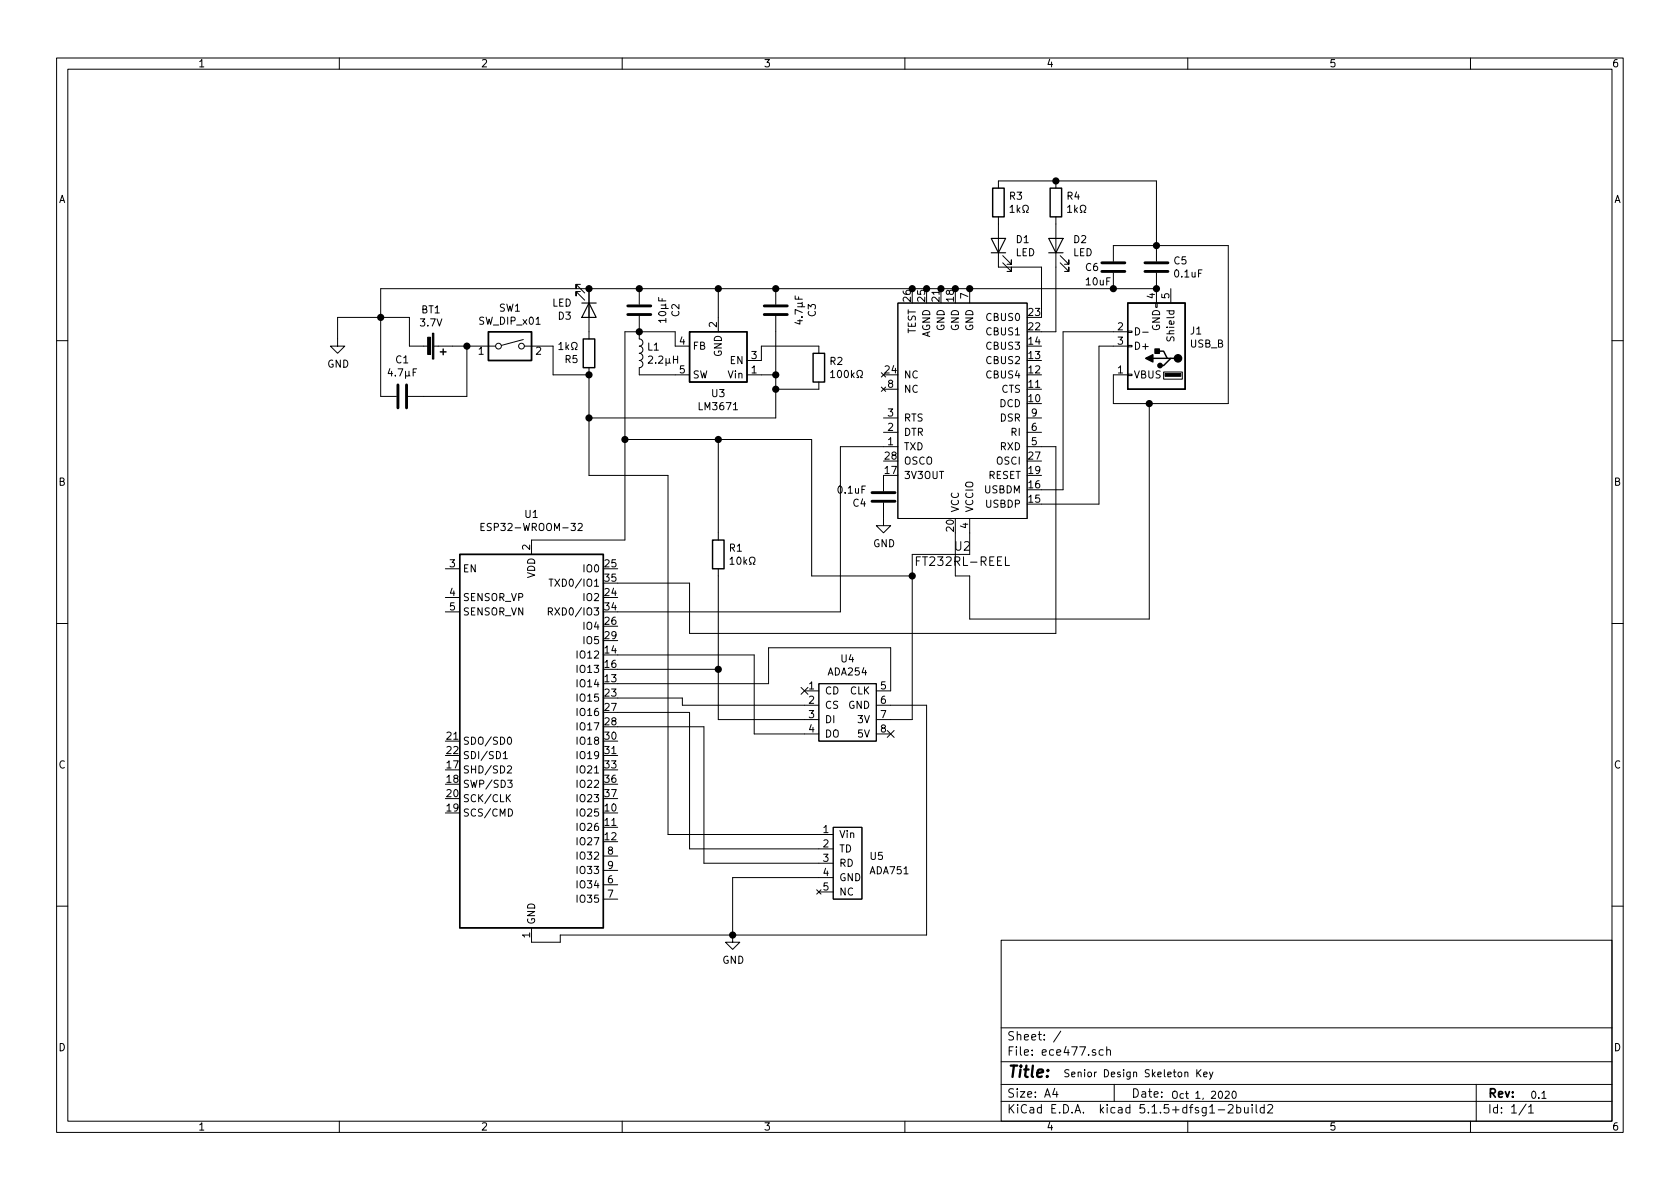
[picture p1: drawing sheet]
EESchema Schematic File Version 4
EELAYER 30 0
EELAYER END
$Descr A4 11693 8268
encoding utf-8
Sheet 1 1
Title ""
Date ""
Rev ""
Comp ""
Comment1 ""
Comment2 ""
Comment3 ""
Comment4 ""
$EndDescr
Text Notes 7400 7500 0    50   ~ 0
Senior Design Skeleton Key
Text Notes 8150 7650 0    50   ~ 0
Oct 1, 2020
Text Notes 10650 7650 0    50   ~ 0
0.1
Wire Wire Line
	5650 3050 5650 4000
Wire Wire Line
	5650 4000 6350 4000
Connection ~ 3250 2400
Wire Wire Line
	3150 2400 3250 2400
Wire Wire Line
	3250 2750 3250 2400
$Comp
L Switch:SW_DIP_x01 SW1
U 1 1
P 3550 2400
F 0 "SW1" H 3550 2667 50  0000 C CNN
F 1 "SW_DIP_x01" H 3550 2576 50  0000 C CNN
F 2 "Button_Switch_SMD:SW_DIP_SPSTx01_Slide_6.7x4.1mm_W6.73mm_P2.54mm_LowProfile_JPin" H 3550 2400 50  0001 C CNN
F 3 "~" H 3550 2400 50  0001 C CNN
	1    3550 2400
	1    0    0    -1  
$EndComp
Wire Wire Line
	2650 2200 2350 2200
Connection ~ 2650 2200
Wire Wire Line
	2650 2750 2650 2200
Wire Wire Line
	2950 2750 3250 2750
$Comp
L Device:C C1
U 1 1
P 2800 2750
F 0 "C1" V 3052 2750 50  0000 C CNN
F 1 "4.7µF" V 2961 2750 50  0000 C CNN
F 2 "Capacitor_SMD:C_0805_2012Metric" H 2838 2600 50  0001 C CNN
F 3 "~" H 2800 2750 50  0001 C CNN
	1    2800 2750
	0    -1   -1   0   
$EndComp
$Comp
L power:GND #PWR0102
U 1 1
P 2350 2350
F 0 "#PWR0102" H 2350 2100 50  0001 C CNN
F 1 "GND" H 2355 2177 50  0000 C CNN
F 2 "" H 2350 2350 50  0001 C CNN
F 3 "" H 2350 2350 50  0001 C CNN
	1    2350 2350
	1    0    0    -1  
$EndComp
Wire Wire Line
	2850 2200 2850 2400
Wire Wire Line
	2350 2200 2350 2350
Wire Wire Line
	2850 2200 2650 2200
$Comp
L Device:Battery_Cell BT1
U 1 1
P 2950 2400
F 0 "BT1" V 2695 2450 50  0000 C CNN
F 1 "3.7V" V 2786 2450 50  0000 C CNN
F 2 "Connector_PinHeader_2.00mm:PinHeader_1x02_P2.00mm_Vertical" V 2950 2460 50  0001 C CNN
F 3 "~" V 2950 2460 50  0001 C CNN
	1    2950 2400
	0    1    1    0   
$EndComp
Wire Wire Line
	2650 2000 2650 2200
$Comp
L Device:ADA751 U5
U 1 1
P 5900 6250
F 0 "U5" H 6050 6550 50  0000 L CNN
F 1 "ADA751" H 6050 6450 50  0000 L CNN
F 2 "Connector_PinHeader_2.00mm:PinHeader_1x05_P2.00mm_Vertical" H 5900 6250 50  0001 C CNN
F 3 "" H 5900 6250 50  0001 C CNN
	1    5900 6250
	1    0    0    -1  
$EndComp
NoConn ~ 6200 5100
NoConn ~ 5600 4800
$Comp
L Device:ADA254 U4
U 1 1
P 5900 5250
F 0 "U4" H 5900 5925 50  0000 C CNN
F 1 "ADA254" H 5900 5834 50  0000 C CNN
F 2 "Connector_PinSocket_2.00mm:PinSocket_1x08_P2.00mm_Vertical" H 5900 5250 50  0001 C CNN
F 3 "" H 5900 5250 50  0001 C CNN
	1    5900 5250
	1    0    0    -1  
$EndComp
$Comp
L RF_Module:ESP32-WROOM-32 U1
U 1 1
P 3700 5150
F 0 "U1" H 3700 6731 50  0000 C CNN
F 1 "ESP32-WROOM-32" H 3700 6640 50  0000 C CNN
F 2 "digikey-footprints:ESP32-WROOM-32D" H 3700 3650 50  0001 C CNN
F 3 "https://www.espressif.com/sites/default/files/documentation/esp32-wroom-32_datasheet_en.pdf" H 3400 5200 50  0001 C CNN
	1    3700 5150
	1    0    0    -1  
$EndComp
Wire Wire Line
	5600 4900 4750 4900
Wire Wire Line
	4750 4900 4750 4850
Wire Wire Line
	4750 4850 4300 4850
Wire Wire Line
	5600 5000 5000 5000
Wire Wire Line
	5000 5000 5000 4650
Wire Wire Line
	5000 4650 4300 4650
$Comp
L Device:R R1
U 1 1
P 5000 3850
F 0 "R1" H 5070 3896 50  0000 L CNN
F 1 "10kΩ" H 5070 3805 50  0000 L CNN
F 2 "Resistor_SMD:R_0805_2012Metric" V 4930 3850 50  0001 C CNN
F 3 "~" H 5000 3850 50  0001 C CNN
	1    5000 3850
	1    0    0    -1  
$EndComp
Wire Wire Line
	5000 3700 5000 3050
Connection ~ 5000 3050
Wire Wire Line
	5000 3050 5650 3050
Wire Wire Line
	5000 4000 5000 4650
Connection ~ 5000 4650
Wire Wire Line
	5600 5100 5250 5100
Wire Wire Line
	5250 5100 5250 4550
Wire Wire Line
	5250 4550 4300 4550
Wire Wire Line
	6200 4800 6200 4500
Wire Wire Line
	6200 4500 5350 4500
Wire Wire Line
	5350 4500 5350 4750
Wire Wire Line
	5350 4750 4300 4750
Wire Wire Line
	6350 4000 6350 5000
Wire Wire Line
	6350 5000 6200 5000
$Comp
L power:GND #PWR0101
U 1 1
P 5100 6500
F 0 "#PWR0101" H 5100 6250 50  0001 C CNN
F 1 "GND" H 5105 6327 50  0000 C CNN
F 2 "" H 5100 6500 50  0001 C CNN
F 3 "" H 5100 6500 50  0001 C CNN
	1    5100 6500
	1    0    0    -1  
$EndComp
Wire Wire Line
	6200 4900 6450 4900
Wire Wire Line
	6450 4900 6450 6500
Wire Wire Line
	6450 6500 5100 6500
Wire Wire Line
	3700 3750 4350 3750
Wire Wire Line
	5700 5800 4650 5800
Wire Wire Line
	4650 5800 4650 3300
Wire Wire Line
	4650 3300 4100 3300
Wire Wire Line
	4100 3300 4100 2900
Wire Wire Line
	5700 5900 4800 5900
Wire Wire Line
	4800 5900 4800 4950
Wire Wire Line
	4800 4950 4300 4950
Wire Wire Line
	5700 6000 4900 6000
Wire Wire Line
	4900 6000 4900 5050
Wire Wire Line
	4900 5050 4300 5050
Wire Wire Line
	5700 6100 5100 6100
Wire Wire Line
	5100 6100 5100 6500
Connection ~ 5100 6500
Wire Wire Line
	4300 4250 5850 4250
Wire Wire Line
	4350 3050 5000 3050
$Comp
L Device:C C2
U 1 1
P 4450 2150
F 0 "C2" V 4702 2150 50  0000 C CNN
F 1 "10µF" V 4611 2150 50  0000 C CNN
F 2 "Capacitor_SMD:C_0805_2012Metric" H 4488 2000 50  0001 C CNN
F 3 "~" H 4450 2150 50  0001 C CNN
	1    4450 2150
	1    0    0    -1  
$EndComp
Wire Wire Line
	4350 3750 4350 3050
Connection ~ 4450 2300
Wire Wire Line
	4450 2300 4350 2300
Wire Wire Line
	4700 2300 4700 2400
Wire Wire Line
	4450 2300 4700 2300
Wire Wire Line
	4450 2600 4700 2600
$Comp
L Device:L L1
U 1 1
P 4450 2450
F 0 "L1" H 4502 2496 50  0000 L CNN
F 1 "2.2µH" H 4502 2405 50  0000 L CNN
F 2 "Inductor_SMD:L_0805_2012Metric" H 4450 2450 50  0001 C CNN
F 3 "~" H 4450 2450 50  0001 C CNN
	1    4450 2450
	1    0    0    -1  
$EndComp
$Comp
L Regulator_Switching:LM3670MF U3
U 1 1
P 5000 2500
F 0 "U3" H 5000 2733 50  0000 C CNN
F 1 "LM3671" H 5000 2824 50  0000 C CNN
F 2 "Package_TO_SOT_SMD:TSOT-23-5" H 5050 2250 50  0001 L CNN
F 3 "http://www.ti.com/lit/ds/symlink/lm3670.pdf" H 4750 2150 50  0001 C CNN
	1    5000 2500
	-1   0    0    1   
$EndComp
Connection ~ 4450 2000
Wire Wire Line
	4450 2000 5000 2000
Wire Wire Line
	4350 2300 4350 3050
Connection ~ 4350 3050
Wire Wire Line
	5000 2200 5000 2000
Connection ~ 5000 2000
Wire Wire Line
	4100 2900 5400 2900
Wire Wire Line
	5400 2600 5300 2600
$Comp
L Device:C C3
U 1 1
P 5400 2150
F 0 "C3" V 5652 2150 50  0000 C CNN
F 1 "4.7µF" V 5561 2150 50  0000 C CNN
F 2 "Capacitor_SMD:C_0805_2012Metric" H 5438 2000 50  0001 C CNN
F 3 "~" H 5400 2150 50  0001 C CNN
	1    5400 2150
	1    0    0    -1  
$EndComp
$Comp
L Connector:USB_A J1
U 1 1
P 8050 2400
F 0 "J1" H 7820 2297 50  0000 R CNN
F 1 "USB_B" H 7820 2388 50  0000 R CNN
F 2 "Connector_USB:USB_Micro-B_Molex_47346-0001" H 8200 2350 50  0001 C CNN
F 3 " ~" H 8200 2350 50  0001 C CNN
	1    8050 2400
	-1   0    0    1   
$EndComp
Connection ~ 8050 2000
Wire Wire Line
	8050 1700 8550 1700
Wire Wire Line
	8550 1700 8550 2800
Wire Wire Line
	7750 2800 7750 2600
Wire Wire Line
	6750 4000 6750 4300
Wire Wire Line
	5000 2000 5400 2000
Connection ~ 5400 2000
Wire Wire Line
	7350 3100 7250 3100
Wire Wire Line
	5850 3100 5850 4250
Wire Wire Line
	5100 6500 3900 6500
Wire Wire Line
	3900 6500 3900 6550
Wire Wire Line
	3900 6550 3700 6550
$Comp
L Device:R R2
U 1 1
P 5700 2550
F 0 "R2" H 5770 2596 50  0000 L CNN
F 1 "100kΩ" H 5770 2505 50  0000 L CNN
F 2 "Resistor_SMD:R_0805_2012Metric" V 5630 2550 50  0001 C CNN
F 3 "~" H 5700 2550 50  0001 C CNN
	1    5700 2550
	1    0    0    -1  
$EndComp
Wire Wire Line
	4300 4050 4800 4050
Wire Wire Line
	4800 4400 4800 4050
Wire Wire Line
	4800 4400 7350 4400
$Comp
L power:GND #PWR0103
U 1 1
P 6150 3600
F 0 "#PWR0103" H 6150 3350 50  0001 C CNN
F 1 "GND" H 6155 3427 50  0000 C CNN
F 2 "" H 6150 3600 50  0001 C CNN
F 3 "" H 6150 3600 50  0001 C CNN
	1    6150 3600
	1    0    0    -1  
$EndComp
Wire Wire Line
	6750 4300 8000 4300
$Comp
L Device:C C4
U 1 1
P 6150 3450
F 0 "C4" H 6265 3496 50  0000 L CNN
F 1 "0.1uF" H 6265 3405 50  0000 L CNN
F 2 "Capacitor_SMD:C_0805_2012Metric" H 6188 3300 50  0001 C CNN
F 3 "~" H 6150 3450 50  0001 C CNN
	1    6150 3450
	-1   0    0    1   
$EndComp
$Comp
L Device:C C5
U 1 1
P 8050 1850
F 0 "C5" H 8165 1896 50  0000 L CNN
F 1 "0.1uF" H 8165 1805 50  0000 L CNN
F 2 "Capacitor_SMD:C_0805_2012Metric" H 8088 1700 50  0001 C CNN
F 3 "~" H 8050 1850 50  0001 C CNN
	1    8050 1850
	1    0    0    -1  
$EndComp
Wire Wire Line
	7250 3400 7400 3400
Wire Wire Line
	7350 4400 7350 3100
Wire Wire Line
	7650 2400 7750 2400
Wire Wire Line
	7650 2400 7650 3500
Wire Wire Line
	6150 3100 5850 3100
Wire Wire Line
	7400 2300 7750 2300
Wire Wire Line
	5400 2600 5400 2300
Connection ~ 5400 2600
Wire Wire Line
	5300 2500 5300 2400
Wire Wire Line
	5300 2400 5700 2400
Wire Wire Line
	5700 2700 5400 2700
Wire Wire Line
	5400 2600 5400 2700
Wire Wire Line
	5400 2700 5400 2900
Connection ~ 5400 2700
Wire Wire Line
	7250 3500 7650 3500
Wire Wire Line
	7400 3400 7400 2300
Connection ~ 6650 2000
Wire Wire Line
	5400 2000 6350 2000
Connection ~ 6350 2000
Wire Wire Line
	6450 2000 6350 2000
Connection ~ 6450 2000
Wire Wire Line
	6450 2000 6550 2000
Wire Wire Line
	6650 2000 6550 2000
Connection ~ 6550 2000
Wire Wire Line
	6650 2000 6750 2000
Connection ~ 6750 2000
$Comp
L dk_Interface-Controllers:FT232RL-REEL U2
U 1 1
P 6550 3200
F 0 "U2" H 6400 3797 60  0000 C CNN
F 1 "FT232RL-REEL" H 6400 3903 60  0000 C CNN
F 2 "digikey-footprints:SSOP-28_W5.30mm" H 6750 3400 60  0001 L CNN
F 3 "https://www.ftdichip.com/Support/Documents/DataSheets/ICs/DS_FT232R.pdf" H 6750 3500 60  0001 L CNN
F 4 "768-1007-1-ND" H 6750 3600 60  0001 L CNN "Digi-Key_PN"
F 5 "FT232RL-REEL" H 6750 3700 60  0001 L CNN "MPN"
F 6 "Integrated Circuits (ICs)" H 6750 3800 60  0001 L CNN "Category"
F 7 "Interface - Controllers" H 6750 3900 60  0001 L CNN "Family"
F 8 "https://www.ftdichip.com/Support/Documents/DataSheets/ICs/DS_FT232R.pdf" H 6750 4000 60  0001 L CNN "DK_Datasheet_Link"
F 9 "/product-detail/en/ftdi-future-technology-devices-international-ltd/FT232RL-REEL/768-1007-1-ND/1836402" H 6750 4100 60  0001 L CNN "DK_Detail_Page"
F 10 "IC USB FS SERIAL UART 28-SSOP" H 6750 4200 60  0001 L CNN "Description"
F 11 "FTDI, Future Technology Devices International Ltd" H 6750 4300 60  0001 L CNN "Manufacturer"
F 12 "Active" H 6750 4400 60  0001 L CNN "Status"
	1    6550 3200
	-1   0    0    1   
$EndComp
Wire Wire Line
	7750 2800 8000 2800
Wire Wire Line
	8000 2800 8000 4300
Connection ~ 8000 2800
Wire Wire Line
	8000 2800 8550 2800
Wire Wire Line
	6650 3700 6650 4000
Wire Wire Line
	6650 4000 6750 4000
Wire Wire Line
	6750 3700 6750 3850
Wire Wire Line
	6750 3850 6350 3850
Wire Wire Line
	6350 3850 6350 4000
Connection ~ 6350 4000
Wire Wire Line
	8050 1700 7750 1700
Connection ~ 8050 1700
$Comp
L Device:LED D1
U 1 1
P 6950 1700
F 0 "D1" V 6989 1583 50  0000 R CNN
F 1 "LED" V 6898 1583 50  0000 R CNN
F 2 "LED_SMD:LED_0805_2012Metric" H 6950 1700 50  0001 C CNN
F 3 "~" H 6950 1700 50  0001 C CNN
	1    6950 1700
	0    -1   -1   0   
$EndComp
$Comp
L Device:LED D2
U 1 1
P 7350 1700
F 0 "D2" V 7389 1583 50  0000 R CNN
F 1 "LED" V 7298 1583 50  0000 R CNN
F 2 "LED_SMD:LED_0805_2012Metric" H 7350 1700 50  0001 C CNN
F 3 "~" H 7350 1700 50  0001 C CNN
	1    7350 1700
	0    -1   -1   0   
$EndComp
Wire Wire Line
	7350 2300 7250 2300
Wire Wire Line
	6950 1850 7250 1850
Wire Wire Line
	7250 1850 7250 2200
Wire Wire Line
	7350 1850 7350 2300
$Comp
L Device:R R3
U 1 1
P 6950 1400
F 0 "R3" H 7020 1446 50  0000 L CNN
F 1 "1kΩ" H 7020 1355 50  0000 L CNN
F 2 "Resistor_SMD:R_0805_2012Metric" V 6880 1400 50  0001 C CNN
F 3 "~" H 6950 1400 50  0001 C CNN
	1    6950 1400
	1    0    0    -1  
$EndComp
$Comp
L Device:R R4
U 1 1
P 7350 1400
F 0 "R4" H 7420 1446 50  0000 L CNN
F 1 "1kΩ" H 7420 1355 50  0000 L CNN
F 2 "Resistor_SMD:R_0805_2012Metric" V 7280 1400 50  0001 C CNN
F 3 "~" H 7350 1400 50  0001 C CNN
	1    7350 1400
	1    0    0    -1  
$EndComp
Wire Wire Line
	6950 1250 7350 1250
Wire Wire Line
	7350 1250 8050 1250
Wire Wire Line
	8050 1250 8050 1700
Connection ~ 7350 1250
Wire Wire Line
	6750 2000 7750 2000
$Comp
L Device:C C6
U 1 1
P 7750 1850
F 0 "C6" H 7550 1850 50  0000 L CNN
F 1 "10uF" H 7550 1750 50  0000 L CNN
F 2 "Capacitor_SMD:C_0805_2012Metric" H 7788 1700 50  0001 C CNN
F 3 "~" H 7750 1850 50  0001 C CNN
	1    7750 1850
	1    0    0    -1  
$EndComp
Connection ~ 7750 2000
Wire Wire Line
	7750 2000 8050 2000
Connection ~ 4100 2900
Connection ~ 4100 2000
Wire Wire Line
	4100 2000 4450 2000
Wire Wire Line
	2650 2000 4100 2000
Wire Wire Line
	3850 2400 3850 2600
Wire Wire Line
	3850 2600 4100 2600
Wire Wire Line
	4100 2900 4100 2600
Connection ~ 4100 2600
Wire Wire Line
	4100 2000 4100 2200
$Comp
L Device:R R5
U 1 1
P 4100 2450
F 0 "R5" H 4170 2496 50  0000 L CNN
F 1 "1kΩ" H 4170 2405 50  0000 L CNN
F 2 "Resistor_SMD:R_0805_2012Metric" V 4030 2450 50  0001 C CNN
F 3 "~" H 4100 2450 50  0001 C CNN
	1    4100 2450
	-1   0    0    1   
$EndComp
$Comp
L Device:LED D3
U 1 1
P 4100 2150
F 0 "D3" V 4139 2033 50  0000 R CNN
F 1 "LED" V 4048 2033 50  0000 R CNN
F 2 "LED_SMD:LED_0805_2012Metric" H 4100 2150 50  0001 C CNN
F 3 "~" H 4100 2150 50  0001 C CNN
	1    4100 2150
	0    1    1    0   
$EndComp
$EndSCHEMATC
